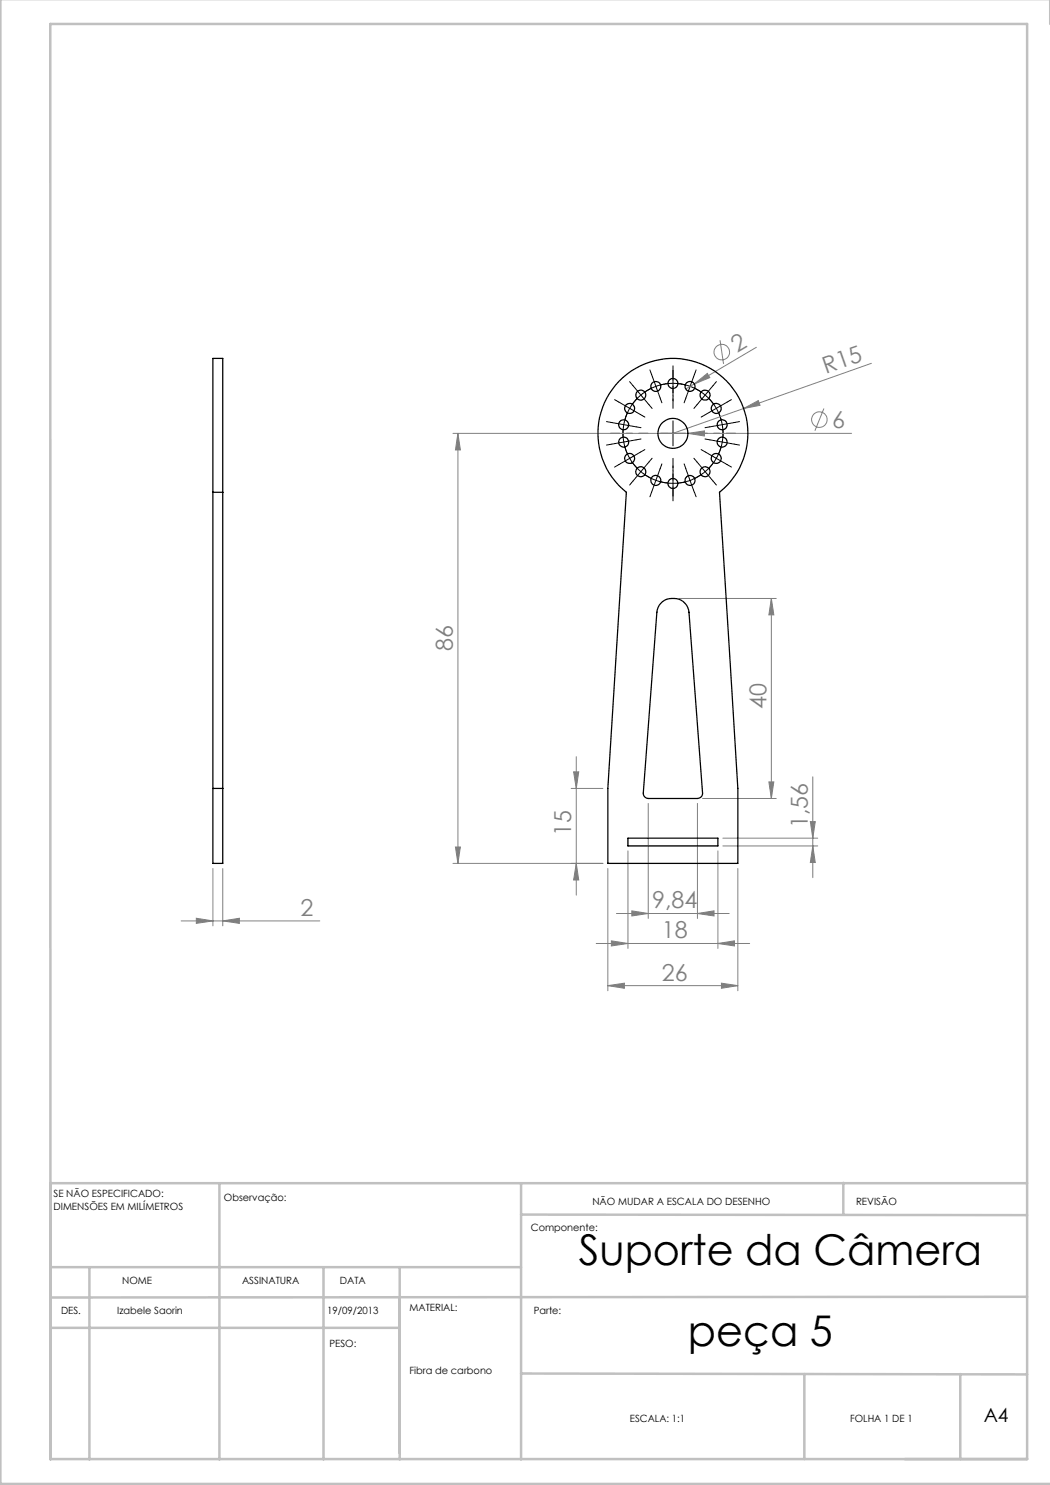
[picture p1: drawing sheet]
<svg xmlns="http://www.w3.org/2000/svg" width="210mm" height="297mm" viewBox="0 0 210 297" stroke-linecap="round" stroke-linejoin="round" font-family="sans-serif">
<g fill="none" stroke="#808080" stroke-width=".2">
<path d="M138.9 76.8l2.6-2.1 .5 .8zM138.9 76.8l-1.7 1M144 68l.7 4.8M151.3 69.5l-12.4 7.3M174.3 72.7l-25.6 9M91.6 86.7v86M91.6 86.7l.5 3.3h-1zM137.6 86.7l3.3-.5v1zM148.7 81.7l3-1.6 .3 1zM148.7 81.7l-14.1 5M164.8 81.7l-1.8 4.4M170.3 86.7h-79.7"/>
<path d="M135.8 119.7h19.5M154.3 119.7v40M154.3 119.7l.5 3.3h-1zM114.2 157.7h6.4M114.7 154.4h1l-.4 3.3zM115.3 151.3v27.7M140.5 159.7h14.8M153.8 156.4h1l-.5 3.3zM162.6 155.4v20.1M42.6 173.7v11.5M44.6 173.7v11.5M90.6 172.7h30"/>
<path d="M91.1 169.4h1l-.5 3.3zM115.3 172.7l.4 3.3h-1zM121.6 173.7v24.5M125.6 170.2v19.5M129.6 160.7v23M139.5 160.7v23M143.6 170.2v19.5M144.6 167.6h18.9M144.6 169.2h18.9M147.6 173.7v24.5M162.1 164.3h1l-.5 3.3zM162.6 169.2l.5 3.3h-1z"/>
<path d="M36.2 184.2h27.8M39.3 183.7l3.3 .5-3.3 .5zM44.6 184.2l3.3-.5v1zM119.2 188.7h30.7M121.6 197.1l3.3-.5v1.1zM121.6 197.1h26M122.3 188.2l3.3 .5-3.3 .5zM123.3 182.7h22.5M126.4 182.2l3.2 .5-3.2 .5zM139.5 182.7l3.3-.5v1zM143.6 188.7l3.3-.5v1zM144.3 196.6l3.3 .5-3.3 .6z"/>
<circle cx="144.4" cy="70.4" r="1.55"/>
<circle cx="163.9" cy="83.9" r="1.55"/>
</g>
<g fill="none" stroke="#000" stroke-width=".2" stroke-dasharray="15.2 1.3 1.3 1.3" stroke-linecap="butt">
<path d="M128.2 79l-1.7 1.8M128.2 79l2.1-1.3M131.2 77.3l-2.2 1.1M131.2 77.3l2.4-.6M134.6 76.7l-2.5 .3M134.6 76.7l2.5 .3M138 77.3l-2.4-.6M138 77.3l2.2 1.1M141 79l-2.1-1.3M141 79l1.7 1.8M124.8 84.9l-.2 2.5M124.8 84.9l.7-2.3"/>
<path d="M124.8 88.4l.7 2.4M124.8 88.4l-.2-2.5M125.9 81.7l-.9 2.3M125.9 81.7l1.5-2M125.9 91.7l1.5 2M125.9 91.7l-.9-2.3M128.2 94.3l2.1 1.4M128.2 94.3l-1.7-1.8M131.2 96.1l2.4 .5M131.2 96.1l-2.2-1.2M134.6 96.7l2.5-.3M134.6 96.7l-2.5-.3"/>
<path d="M141 94.3l1.7-1.8M141 94.3l-2.1 1.4M143.3 91.7l.9-2.3M143.3 91.7l-1.5 2M143.3 81.7l-1.5-2M143.3 81.7l.9 2.3M144.4 88.4l.2-2.5M144.4 88.4l-.7 2.4M144.4 84.9l-.7-2.3M144.4 84.9l.2 2.5"/>
</g>
<path d="M137.2 93.7l.8 2.4M138 96.1l-2.4 .5M138 96.1l.9 2.3M140.2 94.9l-2.2 1.2" fill="none" stroke="#000" stroke-width=".2"/>
<g fill="none" stroke="#000" stroke-width=".2" stroke-dasharray="15.2 1.3 1.3 1.3">
<path d="M126.6 77.1l-.7-.8M128.2 79l-1.6-1.9M128.2 79l1.6 1.9M130.3 74.9l-.3-.9M131.2 77.3l-.9-2.4M131.2 77.3l.8 2.3M132 79.6l.4 1M134.6 76.7v-2.5M134.6 76.7v2.5M134.6 74.2v-1M134.6 79.2v1M137.2 79.6l-.4 1"/>
<path d="M138 77.3l.9-2.4M138 77.3l-.8 2.3M138.9 74.9l.3-.9M141 79l1.6-1.9M141 79l-1.6 1.9M142.6 77.1l.7-.8M122.3 84.5l-1-.2M122.3 88.8l-1 .2M123.8 80.4l-.9-.5M123.8 92.9l-.9 .5M124.8 84.9l-2.5-.4M124.8 84.9l2.4 .5"/>
<path d="M124.8 88.4l-2.5 .4M124.8 88.4l2.4-.4M125.9 81.7l-2.1-1.3M125.9 81.7l2.2 1.2M125.9 91.7l-2.1 1.2M125.9 91.7l2.2-1.3M126.6 96.2l-.7 .8M127.2 85.4l1 .1M127.2 88l1-.2M128.1 82.9l.9 .5M128.1 90.4l.9-.5M128.2 94.3l-1.6 1.9"/>
<path d="M128.2 94.3l1.6-1.9M129.8 80.9l.6 .8M129.8 92.4l.6-.8M130.3 98.4l-.3 1M131.2 96.1l-.9 2.3M131.2 96.1l.8-2.4M132 93.7l.4-.9M134.6 86.7v-2.5M134.6 86.7h-2.5M134.6 86.7v2.5M134.6 86.7h2.5M134.6 96.7v2.5"/>
<path d="M134.6 96.7v-2.5M134.6 99.2v1M134.6 94.2v-1M137.2 93.7l-.4-.9M138.9 98.4l.3 1M139.4 92.4l-.6-.8M139.4 80.9l-.6 .8M141 94.3l1.6 1.9M141 94.3l-1.6-1.9M141.1 90.4l-.9-.5M141.1 82.9l-.9 .5M142 88l-1-.2"/>
<path d="M142 85.4l-1 .1M142.6 96.2l.7 .8M143.3 91.7l2.1 1.2M143.3 91.7l-2.2-1.3M143.3 81.7l2.1-1.3M143.3 81.7l-2.2 1.2M144.4 88.4l2.5 .4M144.4 88.4l-2.4-.4M144.4 84.9l2.5-.4M144.4 84.9l-2.4 .5M145.4 92.9l.9 .5M145.4 80.4l.9-.5"/>
<path d="M146.9 88.8l1 .2M146.9 84.5l1-.2"/>
</g>
<path d="M129.6 86.7h-7.5M134.6 81.7v-7.5M134.6 91.7v7.5M139.6 86.7h7.5" fill="none" stroke="#000" stroke-width=".2" stroke-dasharray="15.2 1.3 1.3 1.3" stroke-dashoffset="13.4"/>
<g fill="none" stroke="#c0c0c0" stroke-width=".5">
<path d="M.1 -.1v296.9h210M210 0v4.8M10.1 4.8h195.3v287h-195.3zM43.9 236.6v55.3M104.2 236.6v55.3M168.7 236.6v6.3M205.4 236.6h-195.3v55.3M10.1 253.4h94.1M17.9 253.6v38.3M64.7 253.6v38.3M79.9 253.4v38.5M104.2 242.9l101.2 .1"/>
<path d="M205.4 259.4l-195.3 .1M10.1 265.6h69.8M104.2 274.7l101.2 .2M160.9 274.8v17M192.1 274.8v17"/>
</g>
<g fill="#808080">
<path d="M148.7 81.7l3-1.6 .3 1z"/>
<path d="M138.9 76.8l2.6-2.1 .5 .8z"/>
<path d="M137.6 86.7l3.3-.5v1z"/>
<path d="M39.3 183.7l3.3 .5-3.3 .5zM44.6 184.2l3.3-.5v1zM121.6 197.1l3.3-.5v1.1zM144.3 196.6l3.3 .5-3.3 .6zM122.3 188.2l3.3 .5-3.3 .5zM143.6 188.7l3.3-.5v1zM126.4 182.2l3.2 .5-3.2 .5zM139.5 182.7l3.3-.5v1z"/>
<path d="M91.1 169.4h1l-.5 3.3zM91.6 86.7l.5 3.3h-1zM153.8 156.4h1l-.5 3.3zM154.3 119.7l.5 3.3h-1z"/>
<path d="M114.7 154.4h1l-.4 3.3zM115.3 172.7l.4 3.3h-1zM162.1 164.3h1l-.5 3.3zM162.6 169.2l.5 3.3h-1z"/>
</g>
<g fill="none" stroke="#000" stroke-width=".25">
<path d="M123.8 76.2a15 15 0 0 1 21.9 .4 15 15 0 0 1-1.8 21.9l3.7 59.2v15h-26v-15l3.7-59.2a15 15 0 0 1-1.5-22.3zM42.6 98.5v-26.8h2v26.8M42.6 98.5v59.2M42.6 98.5h2M44.6 98.5v59.2M132.2 120.7a3.3 3.3 0 0 1 3.3-.9 3.3 3.3 0 0 1 2.3 2.6l2.7 36.2a1.03 1.03 0 0 1-1 1.1h-9.9a1.03 1.03 0 0 1-.9-1.1l2.7-36.2a3 3 0 0 1 .8-1.7zM42.6 157.7h2M42.6 157.7v15h2v-15M125.6 167.6h18v1.6h-18z"/>
<circle cx="128.2" cy="79" r="1"/>
<circle cx="131.2" cy="77.3" r="1"/>
<circle cx="134.6" cy="76.7" r=".99"/>
<circle cx="138" cy="77.3" r="1"/>
<circle cx="141" cy="79" r="1.01"/>
<circle cx="124.7" cy="88.4" r="1"/>
<circle cx="124.7" cy="84.9" r="1"/>
<circle cx="125.9" cy="81.7" r=".99"/>
<circle cx="125.9" cy="91.7" r="1"/>
<circle cx="128.1" cy="94.3" r="1"/>
<circle cx="131.2" cy="96.1" r="1"/>
<circle cx="134.6" cy="96.7" r="1"/>
<circle cx="134.6" cy="86.7" r="3"/>
<circle cx="138" cy="96.1" r="1"/>
<circle cx="141" cy="94.4" r="1"/>
<circle cx="143.2" cy="81.7" r="1"/>
<circle cx="143.3" cy="91.7" r=".99"/>
<circle cx="144.4" cy="85" r="1.01"/>
<circle cx="144.4" cy="88.4" r="1"/>
</g>
<g font-size="8.5">
<text x="115.8" y="253.1">Suporte da Câmera</text>
<text x="137.6" y="269.3">peça 5</text>
</g>
<g font-size="4.7" fill="#808080">
<text x="147.5" y="70.6" transform="rotate(-31 147.5 70.6)">2</text>
<text x="165.2" y="74.8" transform="rotate(-19 165.2 74.8)">R15</text>
<text x="166.5" y="85.6">6</text>
<text x="90.6" y="130.3" transform="rotate(-90 90.6 130.3)">86</text>
<text x="153.3" y="141.7" transform="rotate(-90 153.3 141.7)">40</text>
<text x="114.2" y="167.3" transform="rotate(-90 114.2 167.3)">15</text>
<text x="161.6" y="165.7" transform="rotate(-90 161.6 165.7)">1,56</text>
<text x="60.1" y="183.1">2</text>
<text x="130.4" y="181.7">9,84</text>
<text x="132.4" y="187.7">18</text>
<text x="132.4" y="196.1">26</text>
</g>
<text font-size="3.9" x="196.8" y="284.5">A4</text>
<g font-size="2">
<text x="10.7" y="239.5">SE NÃO ESPECIFICADO:</text>
<text x="10.7" y="242">DIMENSÕES EM MILÍMETROS</text>
<text x="44.8" y="240.3">Observação:</text>
<text x="118.5" y="240.9">NÃO MUDAR A ESCALA DO DESENHO</text>
<text x="171.2" y="240.9">REVISÃO</text>
<text x="106.2" y="246.2">Componente:</text>
<text x="24.4" y="256.9">NOME</text>
<text x="48.4" y="256.9">ASSINATURA</text>
<text x="68" y="256.9">DATA</text>
<text x="12.2" y="262.7">DES.</text>
<text x="23.4" y="262.7">Izabele Saorin</text>
<text x="65.4" y="262.7">19/09/2013</text>
<text x="81.9" y="262.3">MATERIAL:</text>
<text x="106.7" y="262.7">Parte:</text>
<text x="65.9" y="269.3">PESO:</text>
<text x="81.9" y="274.8">Fibra de carbono</text>
<text x="126" y="284.5">ESCALA: 1:1</text>
<text x="170" y="284.5">FOLHA 1 DE 1</text>
</g>
</svg>
